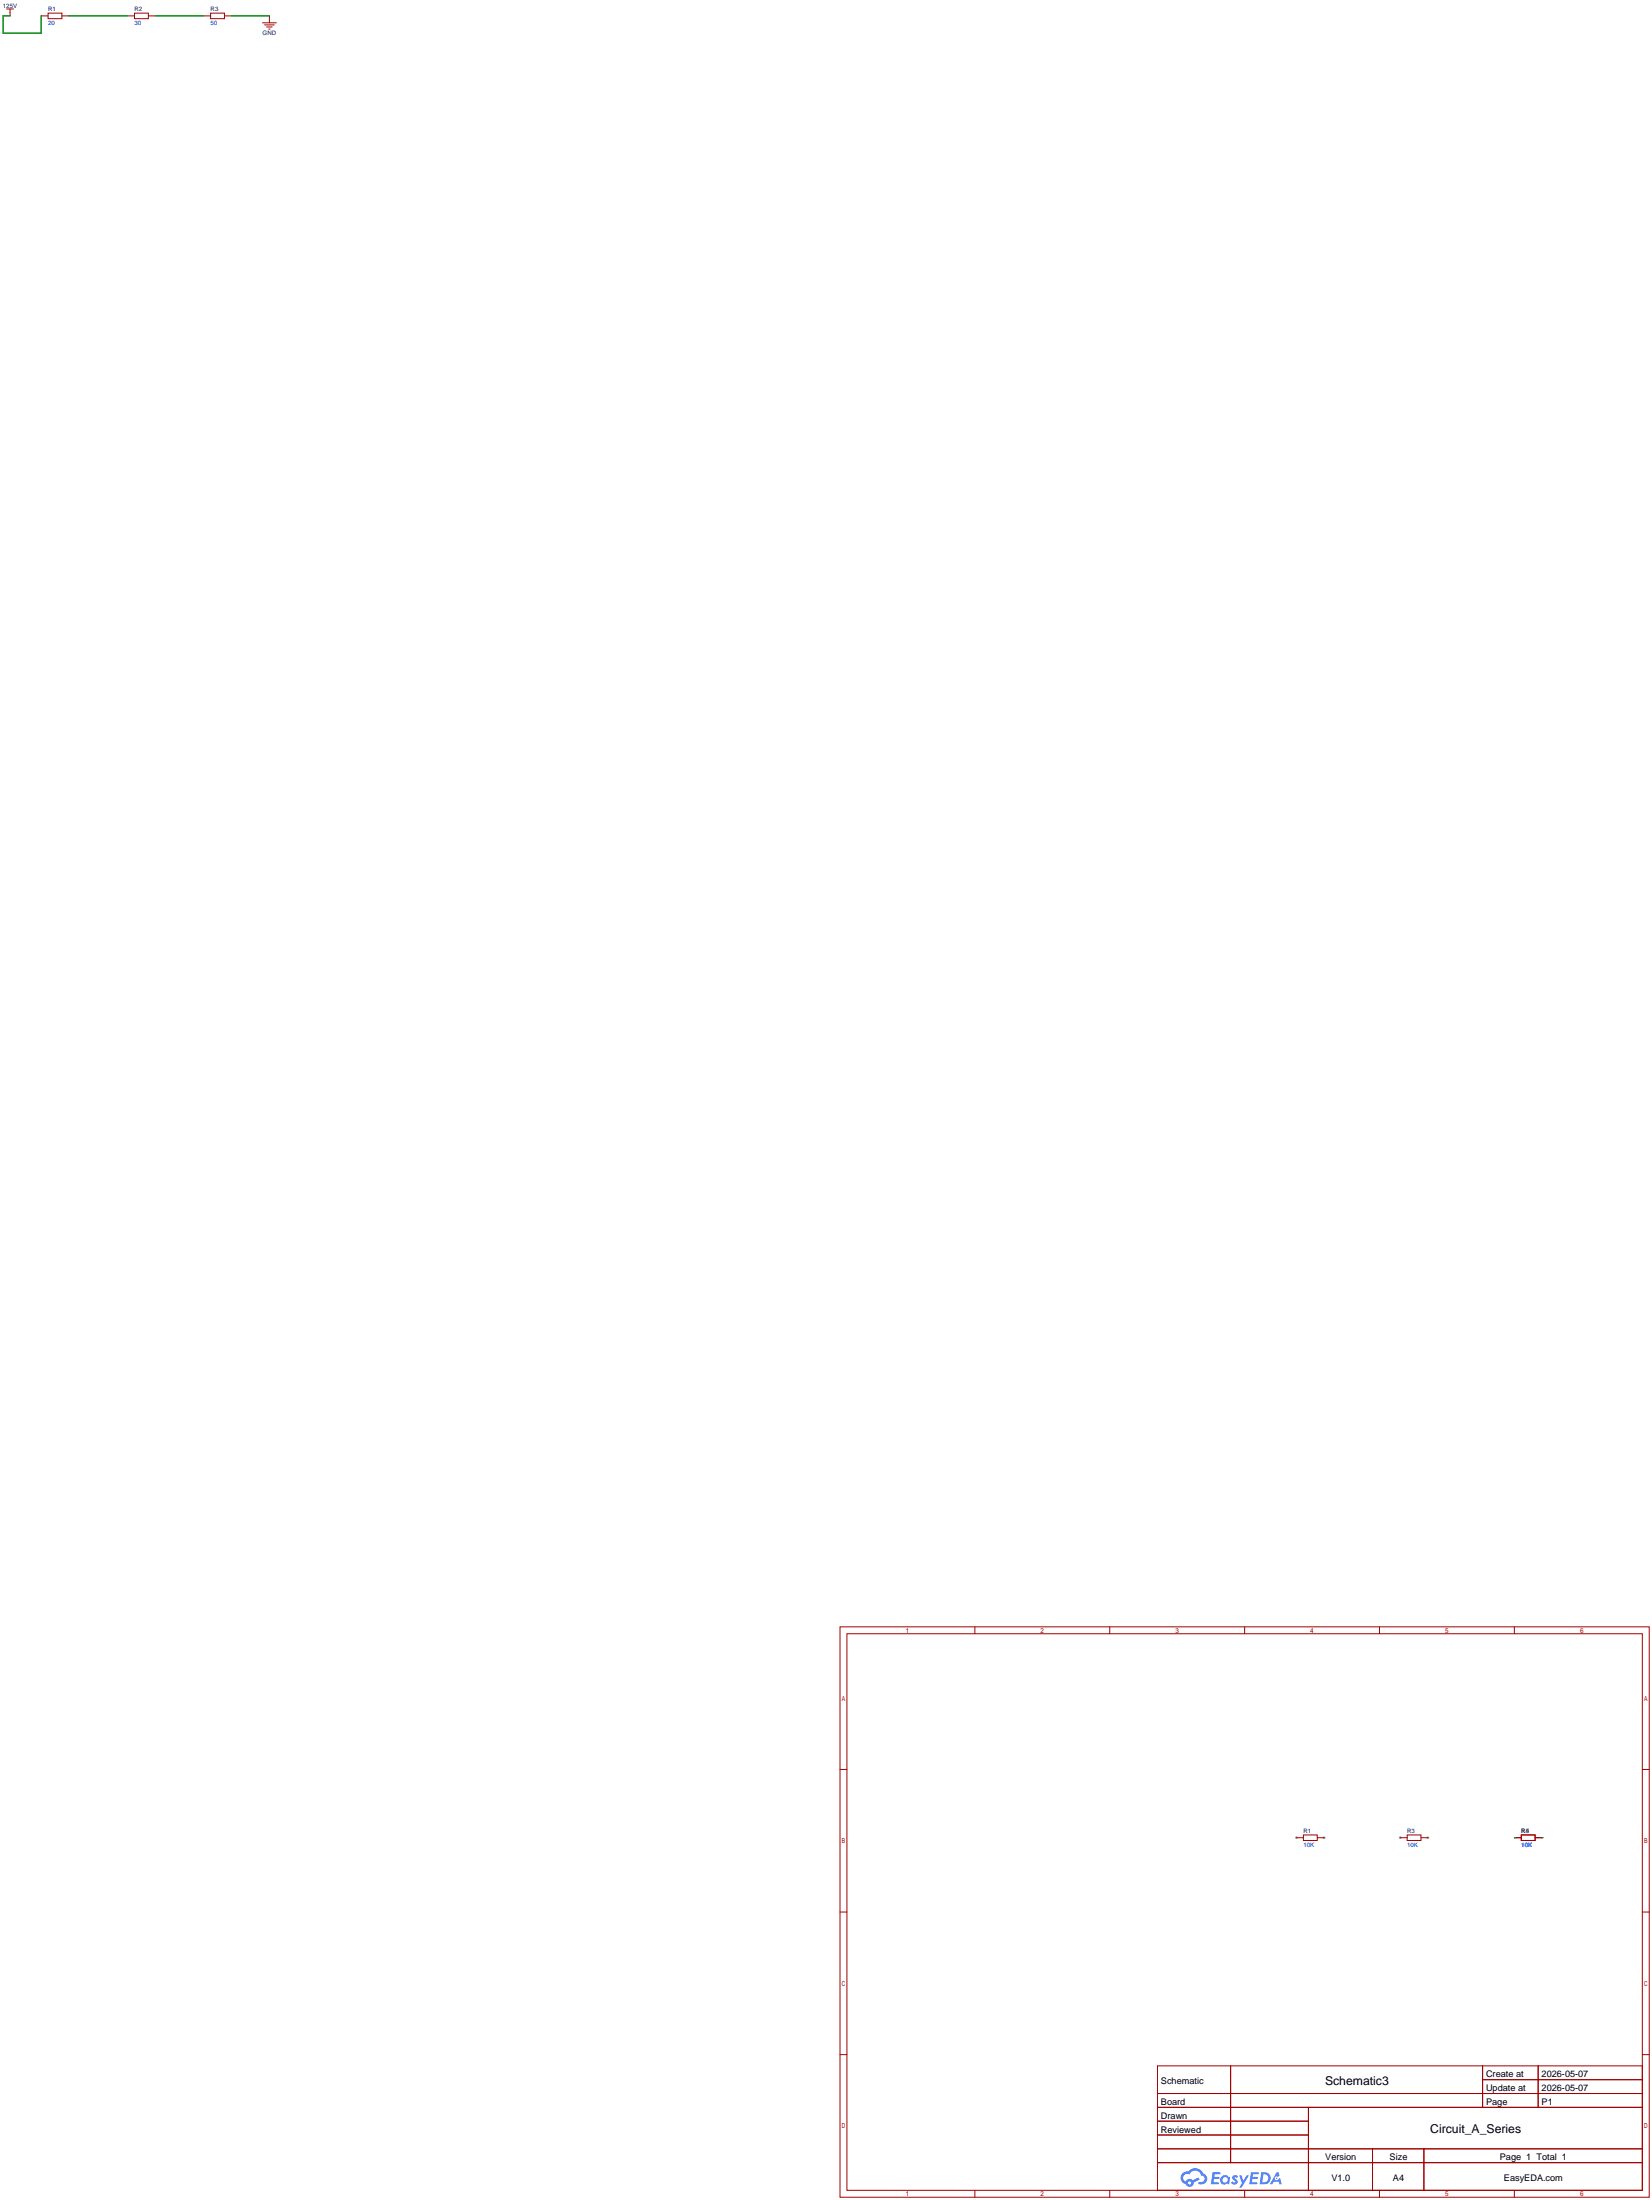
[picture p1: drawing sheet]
<svg xmlns="http://www.w3.org/2000/svg" width="607mm" height="808mm" viewBox="0 0 607 808" stroke-linecap="round" stroke-linejoin="round" font-family="sans-serif">
<g fill="#999">
<circle cx="486.3" cy="675.1" r=".51"/>
<circle cx="476.1" cy="675.1" r=".51"/>
<circle cx="524.4" cy="675.1" r=".51"/>
<circle cx="514.2" cy="675.1" r=".51"/>
</g>
<g fill="none" stroke="#a10000" stroke-width=".37">
<path d="M308.5 597.7h297.2v209.5h-297.2zM358 597.7v2.5M407.5 597.7v2.5M457.1 597.7v2.5M506.6 597.7v2.5M556.1 597.7v2.5M311 600.2h292.1v204.5h-292.1zM308.5 650h2.5M603.1 650h2.6M308.5 702.4h2.5M603.1 702.4h2.6M308.5 754.8h2.5"/>
<path d="M425.1 759h178v45.7h-178zM451.9 759v35.5M544.5 759v15.2M564.9 759v15.2M603.1 754.8h2.6M425.1 769.1h178M425.1 774.2h178M425.1 779.3h55.4M480.5 774.2v30.5M544.5 764h58.6M425.1 789.4h178M425.1 784.4h55.4"/>
<path d="M425.1 794.5h178M504 789.4v15.3M522.9 789.4v15.3M358 804.7v2.5M407.5 804.7v2.5M457.1 804.7v2.5M506.6 804.7v2.5M556.1 804.7v2.5"/>
</g>
<g fill="#5487ff">
<path d="M452.8 799.3a1.3 1.3 0 0 1 1.9 .3l-.5 .7-.6-.5-.3 .1 .2 .3a1.24 1.24 0 0 1 .9 1.9 1.24 1.24 0 0 1-2.1 .1l-.2-.3 .5-.5 .8 .4a.31 .31 0 0 0 .3-.3 .31 .31 0 0 0-.3-.3 1.12 1.12 0 0 1-.6-1.9z"/>
<path d="M455.1 799.2h.8l.7 1.9 1.2-1.9h.9l-2.7 4.5h-.9l1-1.7z"/>
<path d="M445.3 798l2.9 .2-.2 .5-1.9 .1-.2 .9h1.7l.3 .4-.4 .4h-1.7l-.1 1.2 1.8 .1 .2 .3-.2 .3-2.8 .1z"/>
<path d="M459.4 798l2.9 .2-.2 .5-1.9 .1-.1 .9h1.6l.3 .4-.4 .4h-1.7l-.1 1.2 1.8 .1 .2 .3-.2 .3-2.8 .1z"/>
<path d="M468.8 798h.7l.4 1.4-.6 .3a.75 .75 0 0 0-1.2 .3 .75 .75 0 0 0 .5 1 .75 .75 0 0 0 1-.6l.5-.3 .6 2.4h-.8l-.3-1h-1.8l-.6 1h-.9z"/>
<path d="M463.2 798l-.6 4.5h1.4a2.27 2.27 0 0 0 2.6-2.3 2.27 2.27 0 0 0-2.7-2.2zM464 798.8a1.54 1.54 0 0 1 1.7 1.7 1.54 1.54 0 0 1-2.1 1.2z"/>
<path d="M448.6 799.6a1.67 1.67 0 0 0-.2 2.4 1.67 1.67 0 0 0 2.3 .2l.7 .3 .3-2.5-.6-.4a1.59 1.59 0 0 0-2.5 0zM448.8 800.8a1.01 1.01 0 0 1 2 0 1.01 1.01 0 0 1-2 0z"/>
<path d="M434.3 798.4a2.37 2.37 0 0 0 1.1 4 1.54 1.54 0 0 0 1.8 1 1.54 1.54 0 0 0 1.2-1.6l2.2-1.1-.5-.8-2.1 1.1a1.57 1.57 0 0 0-2.6 .5 1.5 1.5 0 0 1-.7-2.1 1.5 1.5 0 0 1 2.2-.6 2.27 2.27 0 0 1 2.3-1.4 2.27 2.27 0 0 1 2 1.9 1.23 1.23 0 0 1 1.1 1.5 1.23 1.23 0 0 1-1.7 .8 .47 .47 0 0 0-.6 .4 .47 .47 0 0 0 .5 .5 2.14 2.14 0 0 0 2.7-1.3 2.14 2.14 0 0 0-1.4-2.8 3.4 3.4 0 0 0-5.6-.7l-.9 .1zM436.3 802a.6 .6 0 0 1 1.2 0 .6 .6 0 0 1-1.2 0z"/>
<circle cx="468.8" cy="800.3" r=".28"/>
</g>
<g fill="none" stroke="#a10000" stroke-width=".37">
<path d="M2.4 3.3h2.6M3.7 3.3v2.5M15.1 5.8h2.6M17.7 4.8h5v2.1h-5zM22.7 5.8h2.6M46.9 5.8h2.5M49.4 4.8h5.1v2.1h-5.1zM54.5 5.8h2.5M74.8 5.8h2.5M77.3 4.8h5.1v2.1h-5.1zM82.4 5.8h2.6M96.4 8.4h5.1"/>
<path d="M97.2 9.1h3.5M97.9 9.9h2M98.7 10.7h.5M98.9 5.8v2.6M476.1 675.1h2.6M478.7 674.1h5v2h-5zM483.7 675.1h2.6M514.2 675.1h2.6M516.8 674.1h5v2h-5zM521.8 675.1h2.6M556.1 675.1h2.6M558.7 674.1h5.1v2h-5.1z"/>
<path d="M563.8 675.1h2.5"/>
</g>
<path d="M3.7 5.8h-2.6v6.4h14v-6.4M25.3 5.8h21.6M57 5.8h17.8M85 5.8h13.9M556.1 675.1h.1M566.3 675.1h.1" fill="none" stroke="#008700" stroke-width=".37"/>
<g font-size="4.5">
<text x="486.6" y="766">Schematic3</text>
<text x="525.3" y="783.8">Circuit_A_Series</text>
</g>
<g font-size="3.4">
<text x="426.3" y="765.7">Schematic</text>
<text x="545.7" y="763.1">Create at</text>
<text x="566.1" y="763.1">2026-05-07</text>
<text x="426.3" y="773.3">Board</text>
<text x="545.7" y="768.2">Update at</text>
<text x="545.7" y="773.3">Page</text>
<text x="566.1" y="768.2">2026-05-07</text>
<text x="566.1" y="773.3">P1</text>
<text x="426.3" y="778.4">Drawn</text>
<text x="426.3" y="783.5">Reviewed</text>
<text x="486.7" y="793.6">Version</text>
<text x="510.3" y="793.6">Size</text>
<text x="550.8" y="793.6">Page 1 Total 1</text>
<text x="488.9" y="801.2">V1.0</text>
<text x="511.5" y="801.2">A4</text>
<text x="552.3" y="801.2">EasyEDA.com</text>
</g>
<g font-size="2.2" fill="#000080">
<text x="1.1" y="2.9">125V</text>
<text x="17.7" y="4.1">R1</text>
<text x="49.4" y="4.1">R2</text>
<text x="77.3" y="4.1">R3</text>
<text x="96.4" y="13">GND</text>
<text x="478.7" y="673.4">R1</text>
<text x="516.8" y="673.4">R3</text>
<text x="558.7" y="673.4">R4</text>
<text x="558.7" y="673.4">R5</text>
</g>
<g font-size="2.2" fill="#00f">
<text x="17.7" y="9.2">20</text>
<text x="49.4" y="9.2">30</text>
<text x="77.3" y="9.2">50</text>
<text x="478.7" y="678.5">10K</text>
<text x="516.8" y="678.5">10K</text>
<text x="558.7" y="678.5">10K</text>
</g>
</svg>
